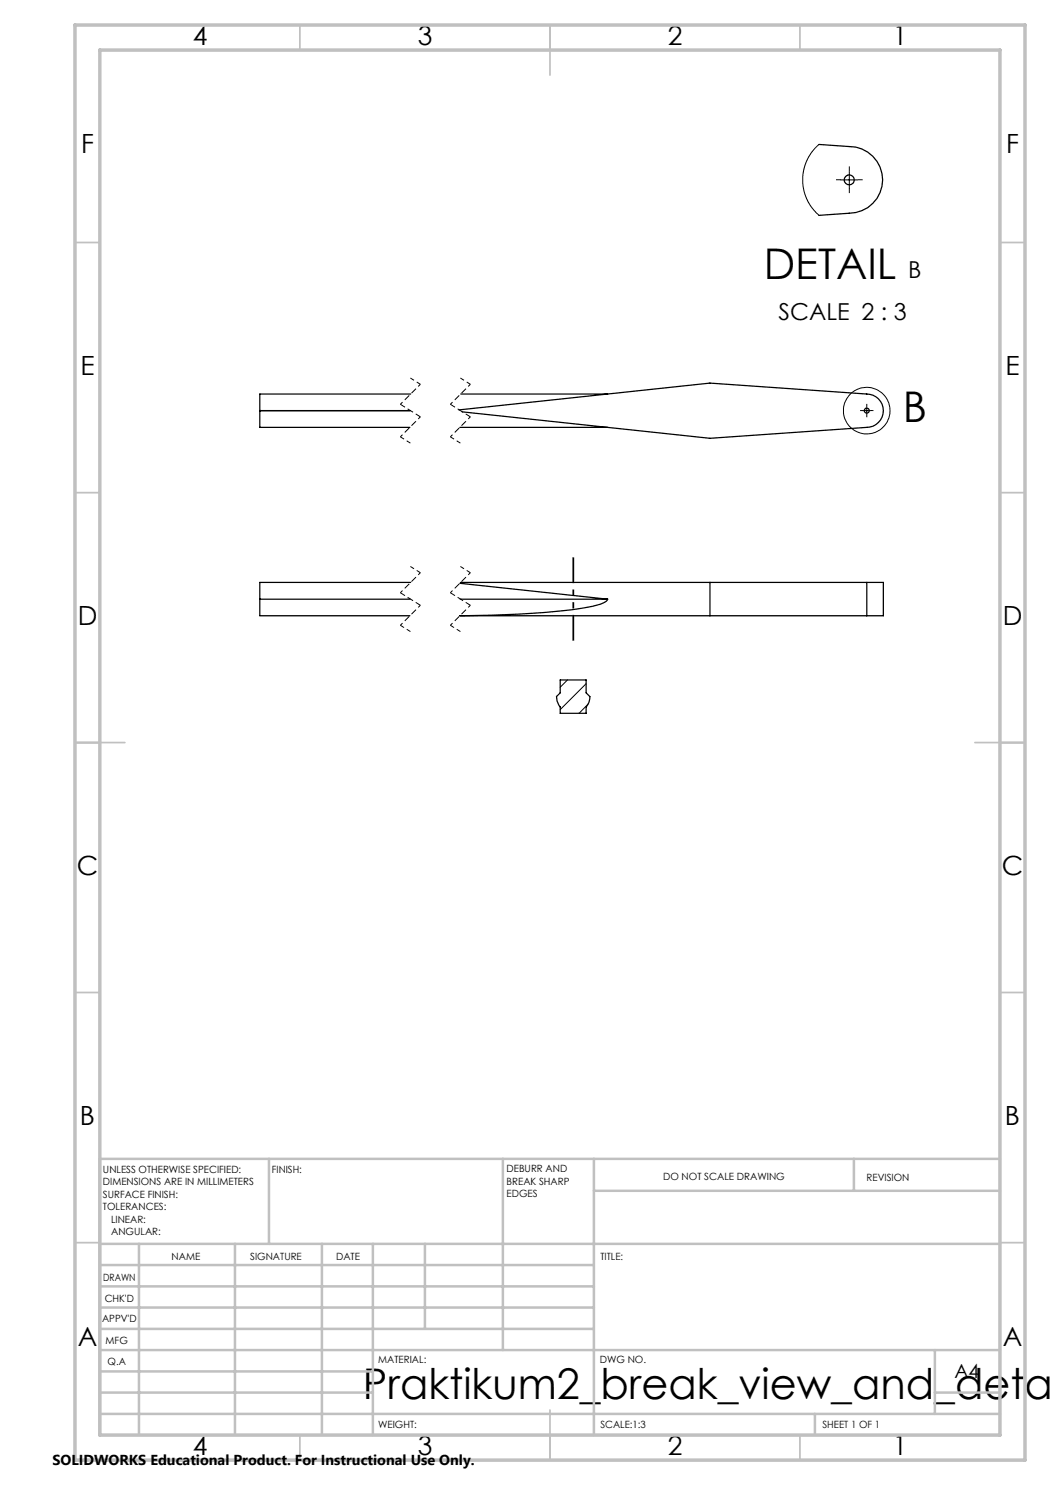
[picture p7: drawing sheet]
<svg xmlns="http://www.w3.org/2000/svg" width="210mm" height="297mm" viewBox="0 0 210 297" stroke-linecap="round" stroke-linejoin="round" font-family="sans-serif">
<g fill="none" stroke="#000" stroke-width=".25">
<path d="M163.8 28.9l6.1 .4a6.7 6.7 0 0 1 6.6 6.7 6.7 6.7 0 0 1-6.6 6.6l-6.1 .5M82.1 78.8h-30.1v3.3M92.1 78.8h29.4M52 82.1h.1M52 82.1v3.4h30M52 82.1h30.1M91.8 82l50.2-5.4 31.4 2.2a3.3 3.3 0 0 1 3.3 3.3 3.3 3.3 0 0 1-3.3 3.4l-31.4 2.2-49.6-5.3M92 85.5h29.5M52 119.8v3.4h30M52 119.8h30.1M82.1 116.5h-30.1v3.3M92 116.7l29.5 3.1"/>
<path d="M92 119.8h29.5M92.1 116.5h81.3M121.5 119.8a2.8 2.8 0 0 1-2.2 1.2 111.6 111.6 0 0 1-21.2 2l-6.1 .2h81.4M142 116.5v6.7M173.4 116.5h3.3v6.7h-3.3M173.4 116.5v6.7M112 136h5.2v2.6l.8 .7a2.98 2.98 0 0 1-.8 2.1v1.3h-5.2a2.99 2.99 0 0 0-.4-2l-.3-1.4 .7-.7z"/>
<circle cx="169.9" cy="36" r=".99"/>
<circle cx="173.3" cy="82.1" r=".5"/>
</g>
<g fill="none" stroke="#000" stroke-width=".2">
<path d="M163.8 28.9l-1.3 1.3-.8 1.2-.7 1.7-.5 2.1 .1 1.9 .5 2.2 1 1.8 1.7 2M168.2 36h3.3M169.9 34.3v3.3M172.5 82.1h1.7M173.4 81.3v1.7M113.5 136l-1.5 1.4M117.2 136.7l-5.2 5.2M117.6 140.8l-1.8 1.9"/>
<circle cx="173.4" cy="82.1" r="4.7"/>
</g>
<path d="M168.2 36h-1M169.9 34.3v-1M169.9 37.6v1M171.5 36h1M172.5 82.1h-.5M173.4 82.9v.5M173.4 81.3v-.5M174.2 82.1h.5" fill="none" stroke="#000" stroke-width=".2" stroke-dasharray="15.2 1.3 1.3 1.3" stroke-linecap="butt"/>
<path d="M82.1 75.6l2 1.3M92.1 75.6l2 1.3M80.1 87.4l2 1.2M90.1 87.4l2 1.2M82.1 113.3l2 1.2M92.1 113.3l2 1.2M80.1 125.1l2 1.2M90.1 125.1l2 1.2" fill="none" stroke="#000" stroke-width=".2" stroke-dasharray="1.3 .6" stroke-dashoffset=".4" stroke-linecap="butt"/>
<path d="M84.1 76.9l-4 4M94.1 76.9l-4 4M84.1 83.4l-4 4M94.1 83.4l-4 4M84.1 114.5l-4 4M94.1 114.5l-4 4M84.1 121.1l-4 4M94.1 121.1l-4 4" fill="none" stroke="#000" stroke-width=".2" stroke-dasharray="1.3 .6" stroke-dashoffset=".7" stroke-linecap="butt"/>
<path d="M80.1 80.9l4 2.5M90.1 80.9l4 2.5M80.1 118.5l4 2.6M90.1 118.5l4 2.6" fill="none" stroke="#000" stroke-width=".2" stroke-dasharray="1.3 .6" stroke-dashoffset=".2" stroke-linecap="butt"/>
<path d="M114.7 111.5v16.6" fill="none" stroke="#000" stroke-width=".35" stroke-dasharray="6.3 1.3 1.3 1.3 1.3 1.3" stroke-dashoffset="1.2" stroke-linecap="butt"/>
<g fill="none" stroke="#c0c0c0" stroke-width=".35">
<path d="M60 5v5M110 5v10M160 5v5M15 48.5h5M200 48.5h5M15 98.5h5M200 98.5h5M15 148.5h10M195 148.5h10M15 198.5h5M200 198.5h5M15 248.5h5"/>
<path d="M200 248.5h5M60 287v5M110 282v10M160 287v5"/>
</g>
<g fill="none" stroke="#c0c0c0" stroke-width=".5">
<path d="M53.8 231.8v17M100.6 231.8v38.2M118.8 231.8v55.2M118.8 238.2h81.2M170.8 231.8v6.4M200 231.8h-180v55.2M20 248.8h180M20 257.3h98.8M20 253h98.8M27.8 248.8v38.2M47 248.8v38.2M64.4 248.8v38.2"/>
<path d="M74.6 248.8v38.2M85 248.8v17M20 265.8h98.8M20 261.5h98.8M20 278.5h54.6M20 274.3h54.6M20 270h180M187 278.5h13M187 270v12.8M20 282.8h180M163 282.8v4.2"/>
</g>
<path d="M15 5h190v287h-190zM20 10h180v277h-180z" fill="none" stroke="#c0c0c0" stroke-width=".7"/>
<g font-size="8.5">
<text x="152.8" y="55.7">DETAIL</text>
<text x="180.6" y="84.5">B</text>
<text x="72.6" y="279.7">Praktikum2_break_view_and_detai</text>
</g>
<g font-size="5.3">
<text x="38.5" y="8.9">4</text>
<text x="83.5" y="8.9">3</text>
<text x="133.6" y="8.9">2</text>
<text x="178.6" y="8.9">1</text>
<text x="16.2" y="30.7">F</text>
<text x="201.2" y="30.7">F</text>
<text x="16.1" y="74.9">E</text>
<text x="201.1" y="74.9">E</text>
<text x="15.5" y="124.9">D</text>
<text x="200.5" y="124.9">D</text>
<text x="15.4" y="174.9">C</text>
<text x="200.4" y="174.9">C</text>
<text x="16" y="224.9">B</text>
<text x="201" y="224.9">B</text>
<text x="15.5" y="269.2">A</text>
<text x="200.5" y="269.2">A</text>
<text x="38.5" y="290.9">4</text>
<text x="83.5" y="290.9">3</text>
<text x="133.6" y="290.9">2</text>
<text x="178.6" y="290.9">1</text>
</g>
<g font-size="4.7">
<text x="181.6" y="55.7">B</text>
<text x="155.7" y="63.9">SCALE 2 : 3</text>
</g>
<text font-size="3.9" x="190.9" y="275.5">A4</text>
<text font-size="2.9" x="10.5" y="292.9">SOLIDWORKS Educational Product. For Instructional Use Only.</text>
<g font-size="2">
<text x="20.6" y="234.6">UNLESS OTHERWISE SPECIFIED:</text>
<text x="20.6" y="237.1">DIMENSIONS ARE IN MILLIMETERS</text>
<text x="20.6" y="239.6">SURFACE FINISH:</text>
<text x="54.4" y="234.6">FINISH:</text>
<text x="101.3" y="234.5">DEBURR AND</text>
<text x="101.3" y="237">BREAK SHARP</text>
<text x="101.3" y="239.5">EDGES</text>
<text x="132.6" y="236">DO NOT SCALE DRAWING</text>
<text x="173.3" y="236.2">REVISION</text>
<text x="20.6" y="242.1">TOLERANCES:</text>
<text x="22.2" y="244.6">LINEAR:</text>
<text x="22.2" y="247.1">ANGULAR:</text>
<text x="34.3" y="252">NAME</text>
<text x="50" y="251.9">SIGNATURE</text>
<text x="67.2" y="251.9">DATE</text>
<text x="120.1" y="251.9">TITLE:</text>
<text x="20.6" y="256.1">DRAWN</text>
<text x="20.9" y="260.3">CHK'D</text>
<text x="20.4" y="264.4">APPV'D</text>
<text x="21.1" y="268.8">MFG</text>
<text x="21.5" y="273">Q.A</text>
<text x="75.6" y="272.5">MATERIAL:</text>
<text x="120" y="272.5">DWG NO.</text>
<text x="75.6" y="285.5">WEIGHT:</text>
<text x="120.1" y="285.6">SCALE:1:3</text>
<text x="164.5" y="285.6">SHEET 1 OF 1</text>
</g>
</svg>
